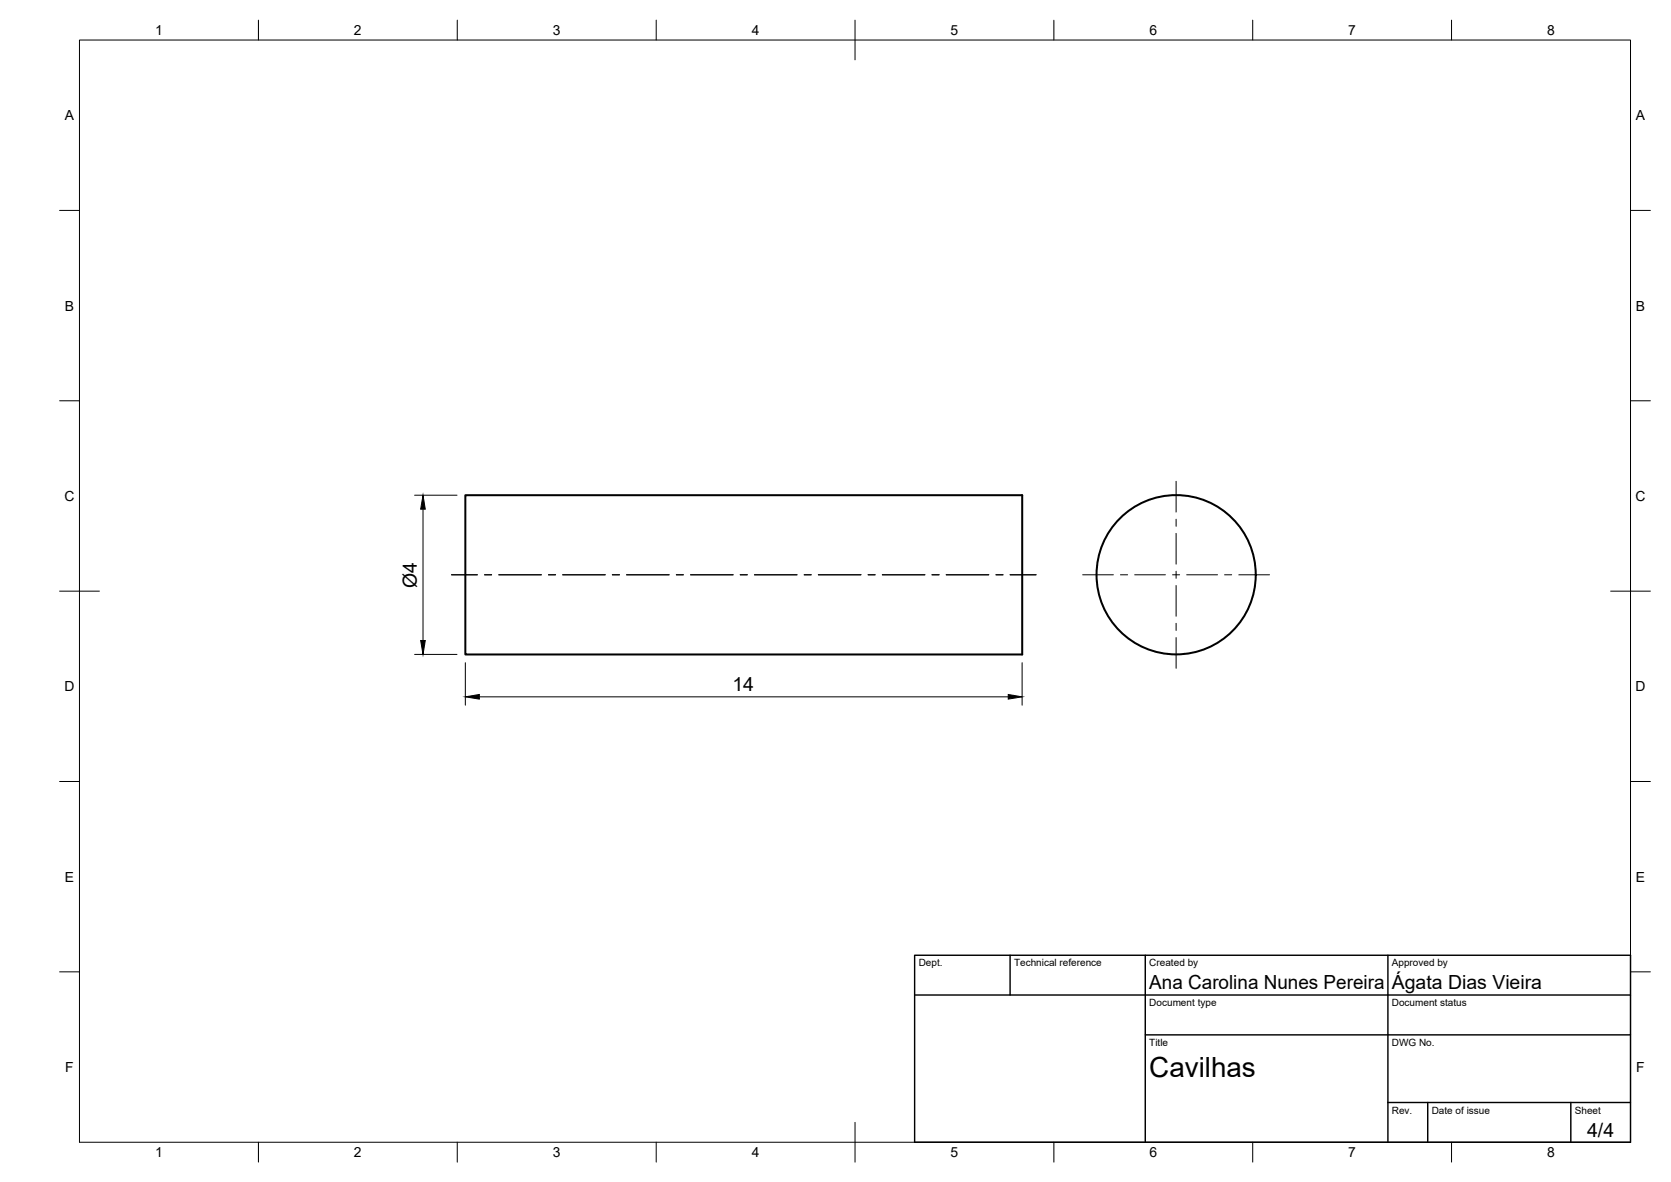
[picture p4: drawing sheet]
<svg xmlns="http://www.w3.org/2000/svg" width="420mm" height="297mm" viewBox="0 0 420 297" stroke-linecap="round" stroke-linejoin="round" font-family="sans-serif">
<!-- layer: Visible -->
<g fill="none" stroke="#000" stroke-width=".51">
<path d="M117 124.4h140v40.1h-140z"/>
<circle cx="295.7" cy="144.4" r="20"/>
</g>
<!-- layer: BORDER -->
<g fill="none" stroke="#000" stroke-width=".25">
<path d="M20 10.1h390v276.9h-390zM65 5.1v5M115 5.1v5M165 5.1v5M215 5.1v10M265 5.1v5M315 5.1v5M365 5.1v5M15 52.9h5M410 52.9h5M15 100.7h5M410 100.7h5"/>
<path d="M15 148.6h10M405 148.6h10M15 196.4h5M410 196.4h5M15 244.2h5M410 244.2h5M65 287v5M115 287v5M165 287v5M215 282.1v9.9M265 287v5M315 287v5"/>
<path d="M365 287v5"/>
</g>
<!-- layer: TITLEBLOCK -->
<path d="M230 240.1h180v46.9h-180zM230 250h180M254 240.1v9.9M288 240.1v46.9M349 240.1v46.9M288 260.1h122M349 277.1h61M359 277.1v9.9M395 277.1v9.9" fill="none" stroke="#000" stroke-width=".36"/>
<!-- layer: Smart Centers -->
<g fill="none" stroke="#000" stroke-width=".25">
<path d="M295.7 121v7.7M295.7 130.5v1.8M295.7 134v7.8M113.5 144.4h6.5M121.8 144.4h1.8M125.4 144.4h10.7M137.9 144.4h1.8M141.5 144.4h10.7M154 144.4h1.8M157.5 144.4h10.8M170.1 144.4h1.7M173.6 144.4h10.7"/>
<path d="M186.1 144.4h1.8M189.7 144.4h10.7M202.2 144.4h1.8M205.8 144.4h10.7M218.3 144.4h1.7M221.8 144.4h10.8M234.3 144.4h1.8M237.9 144.4h10.7M250.4 144.4h1.8M254 144.4h6.5M272.2 144.4h7.8M281.7 144.4h1.8"/>
<path d="M285.3 144.4h7.7M294.8 144.4h1.8M295.7 143.6v1.7M295.7 147.1v7.8M295.7 156.6v1.8M298.4 144.4h7.7M307.9 144.4h1.8M311.5 144.4h7.7M295.7 160.2v7.7"/>
</g>
<!-- layer: FD_Dimensions -->
<path d="M104.2 124.4h10.7M106.4 128v33M104.2 164.5h10.7M117 166.5v10.7M120.5 175.1h133M257 166.5v10.7" fill="none" stroke="#000" stroke-width=".25"/>
<path d="M106.4 124.4l.5 3.6h-1.1zM105.8 161h1.1l-.5 3.5zM117 175.1l3.5-.6v1.2zM253.5 174.5l3.5 .6-3.5 .6z" fill="#000" stroke="#000" stroke-width=".25"/>
<text font-size="7" x="289" y="270.6">Cavilhas</text>
<g font-size="4.9">
<text x="104.8" y="147.7" transform="rotate(-90 104.8 147.7)">Ø4</text>
<text x="184.1" y="173.7">14</text>
<text x="289" y="248.5">Ana Carolina Nunes Pereira</text>
<text x="350" y="248.5">Ágata Dias Vieira</text>
<text x="399.1" y="285.7">4/4</text>
</g>
<g font-size="3.5">
<text x="39" y="8.8">1</text>
<text x="89" y="8.8">2</text>
<text x="139" y="8.8">3</text>
<text x="189" y="8.8">4</text>
<text x="239" y="8.8">5</text>
<text x="289" y="8.8">6</text>
<text x="339" y="8.8">7</text>
<text x="389" y="8.8">8</text>
<text x="16.3" y="30.2">A</text>
<text x="411.3" y="30.2">A</text>
<text x="16.3" y="78">B</text>
<text x="411.3" y="78">B</text>
<text x="16.2" y="125.9">C</text>
<text x="411.2" y="125.9">C</text>
<text x="16.2" y="173.7">D</text>
<text x="411.2" y="173.7">D</text>
<text x="16.3" y="221.6">E</text>
<text x="411.3" y="221.6">E</text>
<text x="16.4" y="269.4">F</text>
<text x="411.4" y="269.4">F</text>
<text x="39" y="290.8">1</text>
<text x="89" y="290.8">2</text>
<text x="139" y="290.8">3</text>
<text x="189" y="290.8">4</text>
<text x="239" y="290.8">5</text>
<text x="289" y="290.8">6</text>
<text x="339" y="290.8">7</text>
<text x="389" y="290.8">8</text>
</g>
<g font-size="2.5">
<text x="231" y="242.9">Dept.</text>
<text x="255" y="242.9">Technical reference</text>
<text x="289" y="242.9">Created by</text>
<text x="350" y="242.9">Approved by</text>
<text x="289" y="252.8">Document type</text>
<text x="350" y="252.8">Document status</text>
<text x="289" y="262.9">Title</text>
<text x="350" y="262.9">DWG No.</text>
<text x="350" y="279.9">Rev.</text>
<text x="360" y="279.9">Date of issue</text>
<text x="396" y="279.9">Sheet</text>
</g>
</svg>
